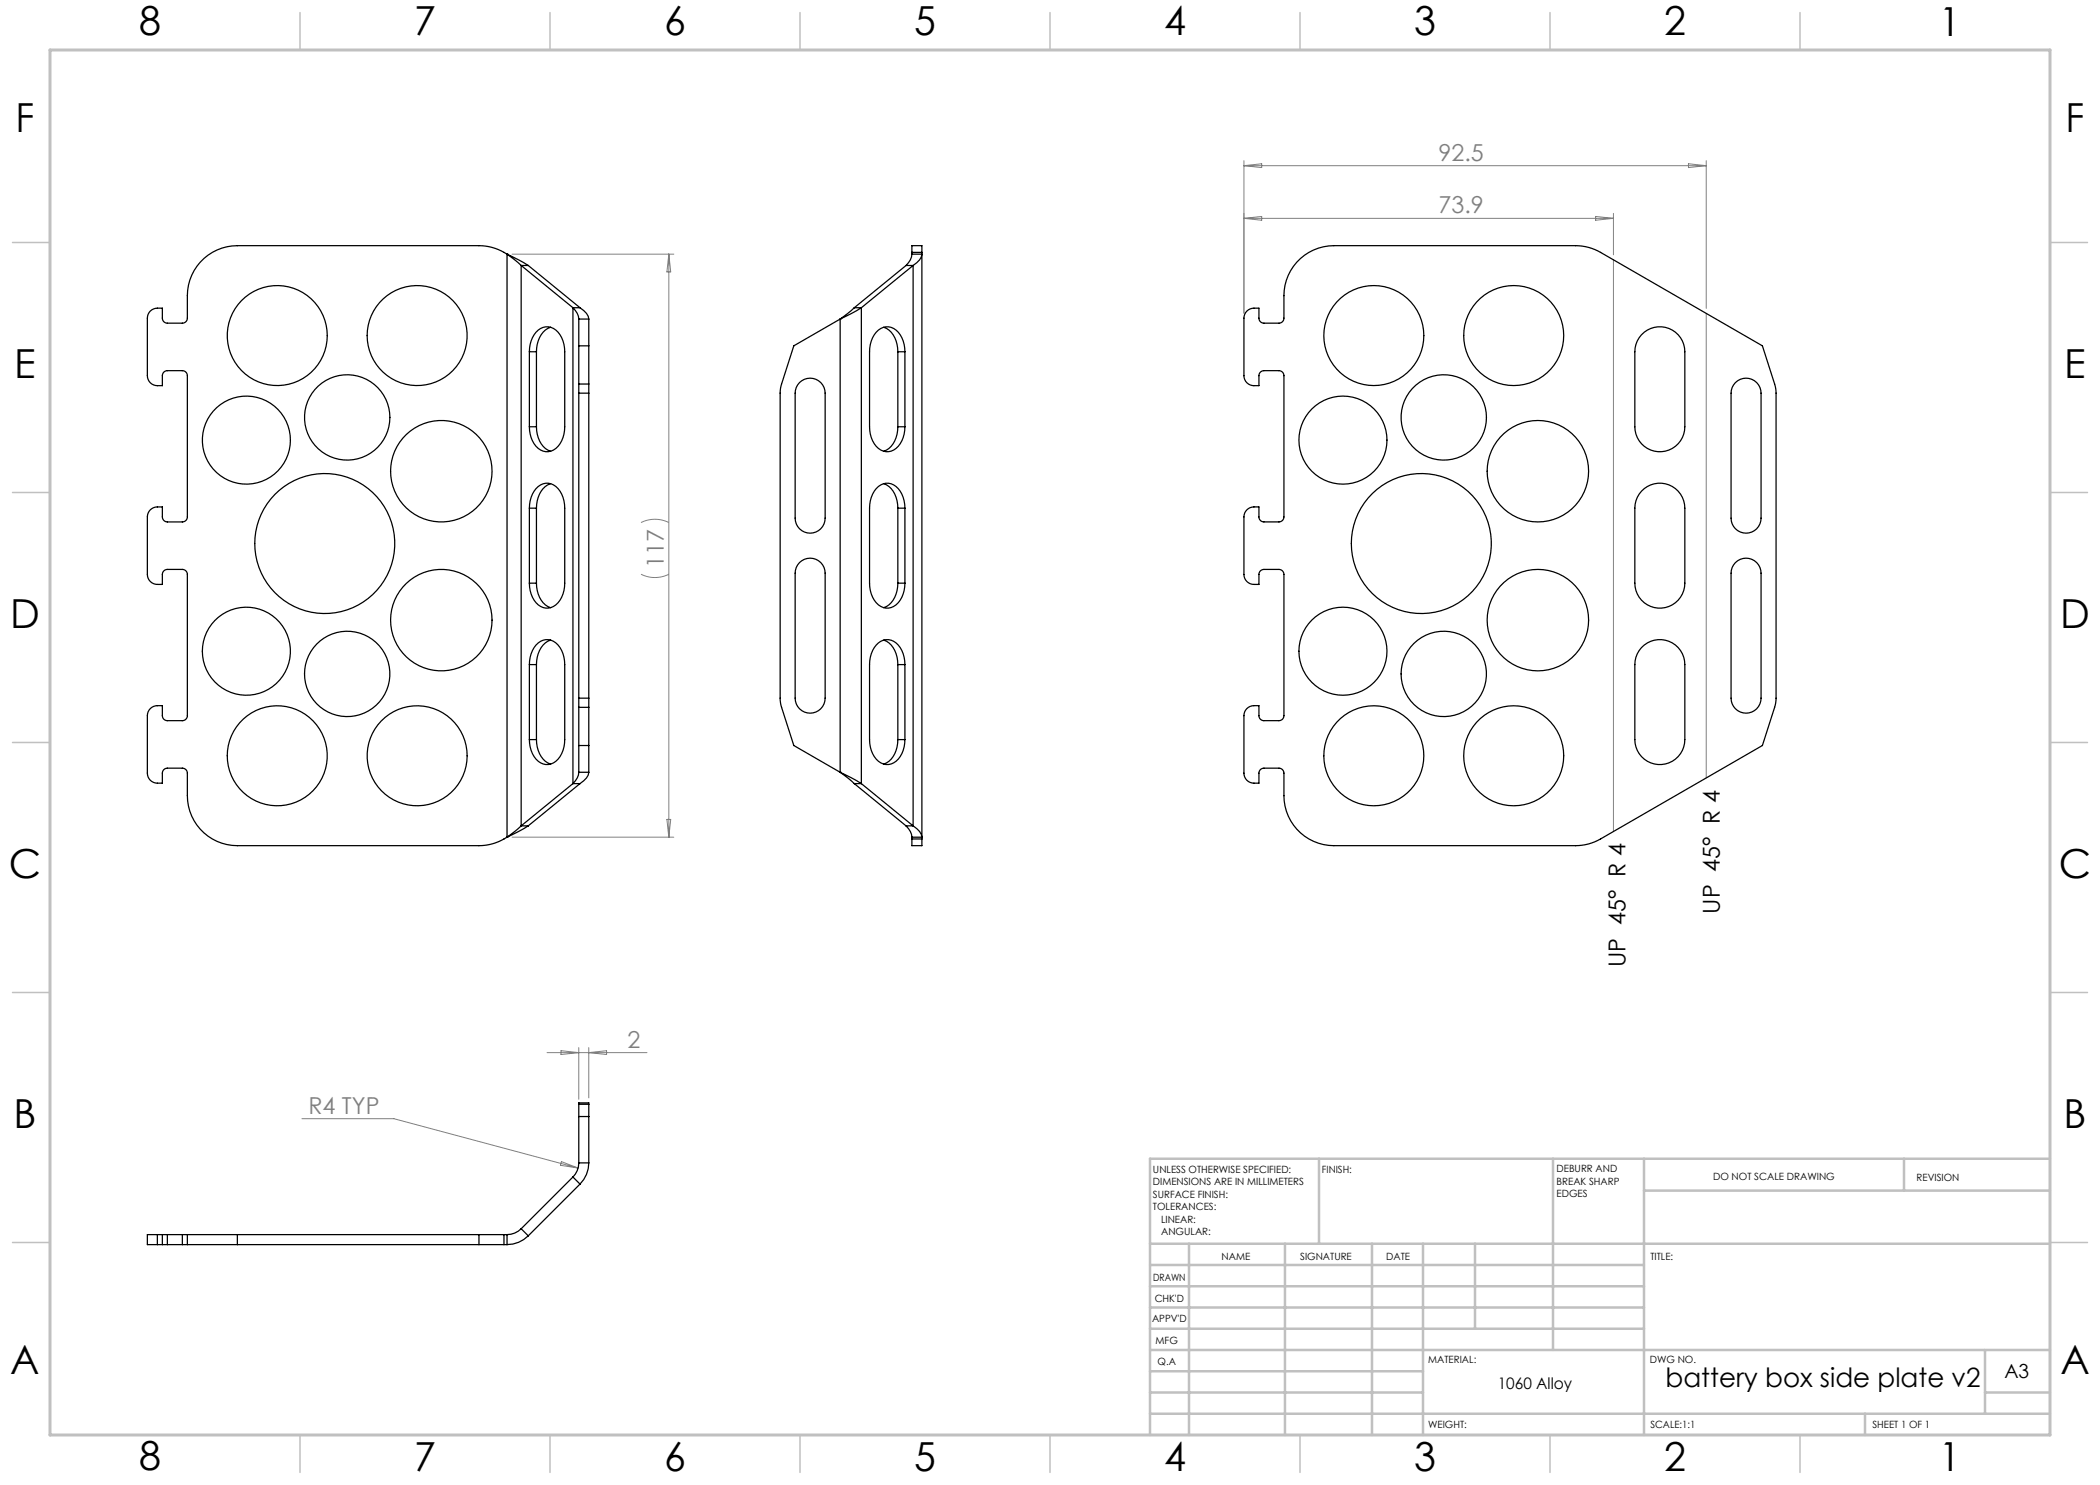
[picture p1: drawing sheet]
<svg xmlns="http://www.w3.org/2000/svg" width="420mm" height="297mm" viewBox="0 0 420 297" stroke-linecap="round" stroke-linejoin="round" font-family="sans-serif">
<g fill="none" stroke="#808080" stroke-width=".2">
<path d="M248.8 32.1v30.5M248.8 33.1h92.4M248.8 33.1l3.5-.3v.7zM337.7 32.8l3.5 .3-3.5 .4zM341.2 32.1v29.6M102.4 50.8h32.4M133.8 50.8v116.6M133.8 50.8l.3 3.6h-.7zM248.8 43.7l3.5-.4v.8zM248.8 43.7h73.9M319.1 43.3l3.6 .4-3.6 .4zM322.7 42.7v8.3"/>
<path d="M322.7 52v114.3M341.2 62.7v92.9M128.2 114.9a6.2 6.2 0 0 0 5.6 0M128.2 104.5a6.2 6.2 0 0 1 5.6 0M102.4 167.4h32.4M133.4 163.9h.7l-.3 3.5zM109.4 210.5h20M112.2 210.1l3.6 .4-3.6 .4zM115.8 209.5v10.4M117.8 209.5v10.1M117.8 210.5l3.5-.4v.8zM60.4 223.7h18.4l36.8 9.9"/>
<path d="M112.3 232.3l3.3 1.3-3.5-.5z"/>
</g>
<path d="M410 231.8v55.2h-187.2" fill="none" stroke="#c0c0c0" stroke-width=".2"/>
<g fill="none" stroke="#c0c0c0" stroke-width=".5">
<path d="M263.8 231.8v17M310.6 231.8v38.2M328.8 231.8v55.2M328.8 238.1h81.2M380.8 231.8v6.3M410 231.8h-180v55.2M230 248.8h180M230 257.3h98.8M230 253h98.8M237.8 248.8v38.2M257 248.8v38.2M274.4 248.8v38.2"/>
<path d="M284.6 248.8v38.2M295 248.8v17M230 265.8h98.8M230 261.5h98.8M230 278.5h54.6M230 274.3h54.6M230 270h180M397 278.5h13M397 270v12.8M230 282.8h180M373 282.8v4.2"/>
</g>
<g fill="none" stroke="#c0c0c0" stroke-width=".3">
<path d="M60 2.5v7.5M110 2.5v7.5M160 2.5v7.5M210 2.5v7.5M260 2.5v7.5M310 2.5v7.5M360 2.5v7.5M2.5 48.5h7.5M410 48.5h7.5M2.5 98.5h7.5M410 98.5h7.5M2.5 148.5h7.5"/>
<path d="M410 148.5h7.5M2.5 198.5h7.5M410 198.5h7.5M2.5 248.5h7.5M410 248.5h7.5M60 287v7.5M110 287v7.5M160 287v7.5M210 287v7.5M260 287v7.5M310 287v7.5M360 287v7.5"/>
</g>
<path d="M10 10h400v277h-400z" fill="none" stroke="#c0c0c0" stroke-width=".6"/>
<g fill="none" stroke="#000" stroke-width=".25">
<path d="M101.4 50.8l2.8 2.3M101.4 50.8l4.3 2.3M101.4 50.8a10.3 10.3 0 0 0-5.6-1.7h-48.3a10 10 0 0 0-10 10v4.5a1 1 0 0 1-1 1h-3a1 1 0 0 1-1-1v-2a2.41 2.41 0 0 0-2.9 1.3l-.1 .7v11.5a2 2 0 0 0 2 2h1v-2a1 1 0 0 1 1-1h3a1 1 0 0 1 1 1v28.3a1 1 0 0 1-1 1h-3a1 1 0 0 1-1-1v-2a2.41 2.41 0 0 0-2.9 1.2l-.1 .8v11.5a2 2 0 0 0 2 2h1v-2a1 1 0 0 1 1-1h3a1 1 0 0 1 1 1v28.2a1 1 0 0 1-1 1h-3a1 1 0 0 1-1-1v-2a2.41 2.41 0 0 0-2.9 1.3l-.1 .7v11.5a2 2 0 0 0 2 2h1v-2a1 1 0 0 1 1-1h3a1 1 0 0 1 1 1 19.2 19.2 0 0 0 .5 7.6 10 10 0 0 0 9.5 6.9h48.3a10.3 10.3 0 0 0 5.6-1.7M101.4 50.8v116.6M101.4 50.8h.1M104.2 53.1v112.1M104.2 53.1l10.4 8.4M104.2 53.1h1.5M105.7 53.1l10.3 8.4M181.2 53.1h1.4M181.2 53.1l-10.3 8.4M182.4 50.8h2a3.2 3.2 0 0 1-1.8 2.3"/>
<path d="M182.4 50.8a3.4 3.4 0 0 1-1.2 2.3M182.4 50.5v-1.4h2v1.4M182.4 50.5v.3M182.4 50.5h2M182.6 53.1v112.1M182.6 53.1l-10.3 8.4M184.4 50.5v117.3M105.9 70.4a4.6 4.6 0 0 1 3.2-5 3.6 3.6 0 0 1 3.5 2.8l.3 2.2v15a4.6 4.6 0 0 1-3.2 4.9 3.5 3.5 0 0 1-3.5-2.8l-.3-2.1M105.9 70.4v15M105.9 70.4h1.4M107.3 70.4v15M110.1 65.5a4.8 4.8 0 0 0-2.8 4.9"/>
<path d="M114.6 61.5a3.4 3.4 0 0 1 1.2 2.3M114.6 61.5h1.4M114.6 61.5v95.2M115.8 76.8v1.8M115.8 76.8h2M115.8 78.6h2M115.8 63.8v13M115.8 78.6v61M115.8 69.2h2M115.8 63.8h2M116 61.5a3.2 3.2 0 0 1 1.8 2.3M117.8 76.8v1.8"/>
<path d="M117.8 63.8v13M117.8 78.6v61M159.9 76.5a3 3 0 0 1 3.3-.6 3 3 0 0 1 1.8 2.7v25a3 3 0 0 1-3 3 3 3 0 0 1-3-3v-25a3 3 0 0 1 .9-2.1zM168 63.8l-9.2 5.4-2.6 7.8-.2 1.6 .1 62 2.7 8.5 9.2 5.4M168 63.8h.1M168 63.8v90.7M170.9 61.5l-2.9 2.3M170.9 61.5h1.4M172.3 61.5l-4.3 2.3M172.3 61.5v95.2M176.7 65.5a4.8 4.8 0 0 1 2.9 4.9M179.6 70.4h1.4"/>
<path d="M179.6 70.4v15M181 70.4a4.6 4.6 0 0 0-3.3-5 3.5 3.5 0 0 0-3.4 2.8l-.4 2.2v15a4.6 4.6 0 0 0 3.3 4.9 3.6 3.6 0 0 0 3.4-2.8l.4-2.1M181 70.4v15M249.4 62.2a2.58 2.58 0 0 1 2.4-.6v2a1 1 0 0 0 1 1h3a1 1 0 0 0 1-1 19.2 19.2 0 0 1 .5-7.6 10 10 0 0 1 9.5-6.9h48.3a10 10 0 0 1 5 1.4l32.4 18.7 2.5 7.8 .2 1.6v61.3l-.2 1.3-2.5 7.9-32.4 18.7a10 10 0 0 1-5 1.3h-48.3a10 10 0 0 1-10-10v-4.5a1 1 0 0 0-1-1h-3a1 1 0 0 0-1 1v2a2.41 2.41 0 0 1-2.9-1.2l-.1-.8v-11.5a2 2 0 0 1 2-2h1v2a1 1 0 0 0 1 1h3a1 1 0 0 0 1-1v-28.2a1 1 0 0 0-1-1h-3a1 1 0 0 0-1 1v2a2.41 2.41 0 0 1-2.9-1.2l-.1-.8v-11.5a2 2 0 0 1 2-2h1v2a1 1 0 0 0 1 1h3a1 1 0 0 0 1-1v-28.3a1 1 0 0 0-1-1h-3a1 1 0 0 0-1 1v2a2.41 2.41 0 0 1-2.9-1.2l-.1-.8v-11.5a2 2 0 0 1 .6-1.4zM328.3 67a5 5 0 0 1 5.5-1.3 5 5 0 0 1 3.2 4.7v15a5 5 0 0 1-5 5 5 5 0 0 1-5-5v-15a5 5 0 0 1 1.3-3.4zM347.1 76.5a3 3 0 0 1 3.3-.6 3 3 0 0 1 1.8 2.7v25a3 3 0 0 1-3 3 3 3 0 0 1-3-3v-25a3 3 0 0 1 .9-2.1zM105.9 85.4h1.4M107.3 85.4a4.8 4.8 0 0 0 2.8 4.9M110.1 96.7a4.8 4.8 0 0 0-2.8 4.9M176.7 96.7a4.8 4.8 0 0 1 2.9 4.9M179.6 85.4a4.8 4.8 0 0 1-2.9 4.9M179.6 85.4h1.4"/>
<path d="M328.3 98.2a5 5 0 0 1 5.5-1.2 5 5 0 0 1 3.2 4.6v15a5 5 0 0 1-5 5 5 5 0 0 1-5-5v-15a5 5 0 0 1 1.3-3.4zM105.9 101.6a4.6 4.6 0 0 1 3.2-5 3.6 3.6 0 0 1 3.5 2.9l.3 2.1v15a4.6 4.6 0 0 1-3.2 5 3.5 3.5 0 0 1-3.5-2.8l-.3-2.2M105.9 101.6v15M105.9 116.6h1.4M105.9 101.6h1.4M107.3 116.6a4.8 4.8 0 0 0 2.8 4.9M107.3 101.6v15M159.9 112.5a3 3 0 0 1 3.3-.6 3 3 0 0 1 1.8 2.7v25a3 3 0 0 1-3 3 3 3 0 0 1-3-3v-25a3 3 0 0 1 .9-2.1zM179.6 116.6a4.8 4.8 0 0 1-2.9 4.9M179.6 116.6h1.4M179.6 101.6h1.4M179.6 101.6v15"/>
<path d="M181 101.6a4.6 4.6 0 0 0-3.3-5 3.5 3.5 0 0 0-3.4 2.9l-.4 2.1v15a4.6 4.6 0 0 0 3.3 5 3.6 3.6 0 0 0 3.4-2.8l.4-2.2M181 101.6v15M347.1 112.5a3 3 0 0 1 3.3-.6 3 3 0 0 1 1.8 2.7v25a3 3 0 0 1-3 3 3 3 0 0 1-3-3v-25a3 3 0 0 1 .9-2.1zM105.9 132.9a4.6 4.6 0 0 1 3.2-5 3.6 3.6 0 0 1 3.5 2.8l.3 2.2v15a4.6 4.6 0 0 1-3.2 5 3.5 3.5 0 0 1-3.5-2.8l-.3-2.2M105.9 132.9v15M105.9 132.9h1.4M107.3 132.9v15M110.1 128a4.8 4.8 0 0 0-2.8 4.9M115.8 139.6v1.9M115.8 139.6h2M117.8 139.6v1.9M176.7 128a4.8 4.8 0 0 1 2.9 4.9"/>
<path d="M179.6 132.9h1.4M179.6 132.9v15M181 132.9a4.6 4.6 0 0 0-3.3-5 3.5 3.5 0 0 0-3.4 2.8l-.4 2.2v15a4.6 4.6 0 0 0 3.3 5 3.6 3.6 0 0 0 3.4-2.8l.4-2.2M181 132.9v15M328.3 129.5a5 5 0 0 1 5.5-1.2 5 5 0 0 1 3.2 4.6v15a5 5 0 0 1-5 5 5 5 0 0 1-5-5v-15a5 5 0 0 1 1.3-3.4zM105.9 147.9h1.4M107.3 147.9a4.8 4.8 0 0 0 2.8 4.9M114.6 156.7h1.4M114.6 156.7l-10.4 8.5M115.8 154.5a3.4 3.4 0 0 1-1.2 2.2M115.8 141.5v13M115.8 141.5h2"/>
<path d="M115.8 149.1h2M115.8 154.5h2M116 156.7l-10.3 8.5M117.8 154.5a3.2 3.2 0 0 1-1.8 2.2M117.8 141.5v13M168 154.5l4.3 2.2M168 154.5l2.9 2.2M168 154.5h.1M170.9 156.7h1.4M170.9 156.7l10.3 8.5M172.3 156.7l10.3 8.5M179.6 147.9a4.8 4.8 0 0 1-2.9 4.9"/>
<path d="M179.6 147.9h1.4M101.4 167.4h.1M104.2 165.2l-2.8 2.2M104.2 165.2h1.5M105.7 165.2l-4.3 2.2M181.2 165.2a3.4 3.4 0 0 1 1.2 2.2M181.2 165.2h1.4M182.4 167.8v1.3h2v-1.3M182.4 167.8h2M182.4 167.4v.4M182.6 165.2a3.2 3.2 0 0 1 1.8 2.2h-2M114.6 235.4l-10.4 10.4"/>
<path d="M114.6 235.4l1.4 1.4M115.8 232.6a4 4 0 0 1-1.2 2.8M115.8 220.9v-.3h2v.3M115.8 220.9v11.7M115.8 232.6h2M115.8 223.3h2M115.8 220.9h2M116 236.8l-10.3 10.4M117.8 232.6a6 6 0 0 1-1.8 4.2M117.8 220.9v11.7M31.5 246.9h-2v2h2M31.5 248.9h1"/>
<path d="M31.5 246.9h1M31.5 246.9v2M32.5 246.9h1M32.5 248.9h1M32.5 246.9v2M33.5 248.9h3M33.5 246.9h3M33.5 246.9v2M36.5 246.9h1M36.5 248.9h1M36.5 246.9v2M37.5 246.9h10"/>
<path d="M37.5 248.9h10M37.5 246.9v2M47.5 248.9h48.3M47.5 246.9v2M47.5 246.9h48.3M95.8 246.9h5M95.8 248.9h5M95.8 246.9v2M100.8 246.9v2M100.8 248.9h.6M100.8 246.9h.6M101.4 246.9v2"/>
<path d="M104.2 245.8a4 4 0 0 1-2.8 1.1M104.2 245.8l1.5 1.4M105.7 247.2a6 6 0 0 1-4.3 1.7"/>
<circle cx="55.5" cy="67.1" r="10"/>
<circle cx="83.4" cy="67.1" r="10"/>
<circle cx="274.8" cy="67.1" r="10"/>
<circle cx="302.7" cy="67.1" r="10"/>
<circle cx="49.3" cy="88" r="8.8"/>
<circle cx="69.4" cy="83.5" r="8.5"/>
<circle cx="88.3" cy="94.2" r="10.1"/>
<circle cx="268.6" cy="88" r="8.8"/>
<circle cx="288.8" cy="83.5" r="8.5"/>
<circle cx="307.6" cy="94.2" r="10.1"/>
<circle cx="65" cy="108.7" r="14"/>
<circle cx="284.3" cy="108.7" r="14"/>
<circle cx="49.3" cy="130.2" r="8.8"/>
<circle cx="69.4" cy="134.8" r="8.5"/>
<circle cx="88.3" cy="124" r="10.1"/>
<circle cx="268.6" cy="130.2" r="8.8"/>
<circle cx="288.8" cy="134.8" r="8.5"/>
<circle cx="307.6" cy="124" r="10.1"/>
<circle cx="55.5" cy="151.2" r="10"/>
<circle cx="83.4" cy="151.2" r="10"/>
<circle cx="274.8" cy="151.2" r="10"/>
<circle cx="302.7" cy="151.2" r="10"/>
</g>
<g font-size="8">
<text x="27.8" y="7">8</text>
<text x="82.8" y="7.1">7</text>
<text x="132.8" y="7.1">6</text>
<text x="182.8" y="7.1">5</text>
<text x="232.8" y="7.1">4</text>
<text x="282.8" y="7.1">3</text>
<text x="332.8" y="7.1">2</text>
<text x="387.8" y="7.1">1</text>
<text x="3.1" y="26.4">F</text>
<text x="413.1" y="26.3">F</text>
<text x="2.9" y="75.6">E</text>
<text x="412.9" y="75.6">E</text>
<text x="2" y="125.6">D</text>
<text x="412" y="125.6">D</text>
<text x="1.8" y="175.6">C</text>
<text x="411.8" y="175.6">C</text>
<text x="2.7" y="225.6">B</text>
<text x="412.7" y="225.6">B</text>
<text x="2.1" y="274.9">A</text>
<text x="412.1" y="274.8">A</text>
<text x="27.8" y="294">8</text>
<text x="82.8" y="294.1">7</text>
<text x="132.8" y="294.1">6</text>
<text x="182.8" y="294.1">5</text>
<text x="232.8" y="294.1">4</text>
<text x="282.8" y="294.1">3</text>
<text x="332.8" y="294.1">2</text>
<text x="387.8" y="294.1">1</text>
</g>
<text font-size="5.3" x="333.1" y="277.4">battery box side plate v2</text>
<g font-size="4.7" fill="#808080">
<text x="287.7" y="32.1">92.5</text>
<text x="287.7" y="42.7">73.9</text>
<text x="132.7" y="113.6" transform="rotate(-90 132.7 113.6)">117</text>
<text x="125.5" y="209.5">2</text>
<text x="61.7" y="222.7">R4 TYP</text>
</g>
<g font-size="4.7">
<text x="343.9" y="182.7" transform="rotate(-90 343.9 182.7)">UP 45° R 4</text>
<text x="325.1" y="193.4" transform="rotate(-90 325.1 193.4)">UP 45° R 4</text>
</g>
<text font-size="3.9" x="400.9" y="275.5">A3</text>
<text font-size="3.2" x="299.5" y="277.9">1060 Alloy</text>
<g font-size="2">
<text x="230.6" y="234.6">UNLESS OTHERWISE SPECIFIED:</text>
<text x="230.6" y="237.1">DIMENSIONS ARE IN MILLIMETERS</text>
<text x="230.6" y="239.6">SURFACE FINISH:</text>
<text x="264.4" y="234.6">FINISH:</text>
<text x="311.3" y="234.5">DEBURR AND</text>
<text x="311.3" y="237">BREAK SHARP</text>
<text x="311.3" y="239.5">EDGES</text>
<text x="342.6" y="236">DO NOT SCALE DRAWING</text>
<text x="383.3" y="236.2">REVISION</text>
<text x="230.6" y="242.1">TOLERANCES:</text>
<text x="232.2" y="244.6">LINEAR:</text>
<text x="232.2" y="247.1">ANGULAR:</text>
<text x="244.3" y="252">NAME</text>
<text x="260" y="251.9">SIGNATURE</text>
<text x="277.2" y="251.9">DATE</text>
<text x="330.1" y="251.9">TITLE:</text>
<text x="230.6" y="256.1">DRAWN</text>
<text x="230.9" y="260.3">CHK'D</text>
<text x="230.4" y="264.4">APPV'D</text>
<text x="231.1" y="268.8">MFG</text>
<text x="231.5" y="273">Q.A</text>
<text x="285.6" y="272.5">MATERIAL:</text>
<text x="330" y="272.5">DWG NO.</text>
<text x="285.6" y="285.5">WEIGHT:</text>
<text x="330.1" y="285.6">SCALE:1:1</text>
<text x="374.5" y="285.6">SHEET 1 OF 1</text>
</g>
</svg>
